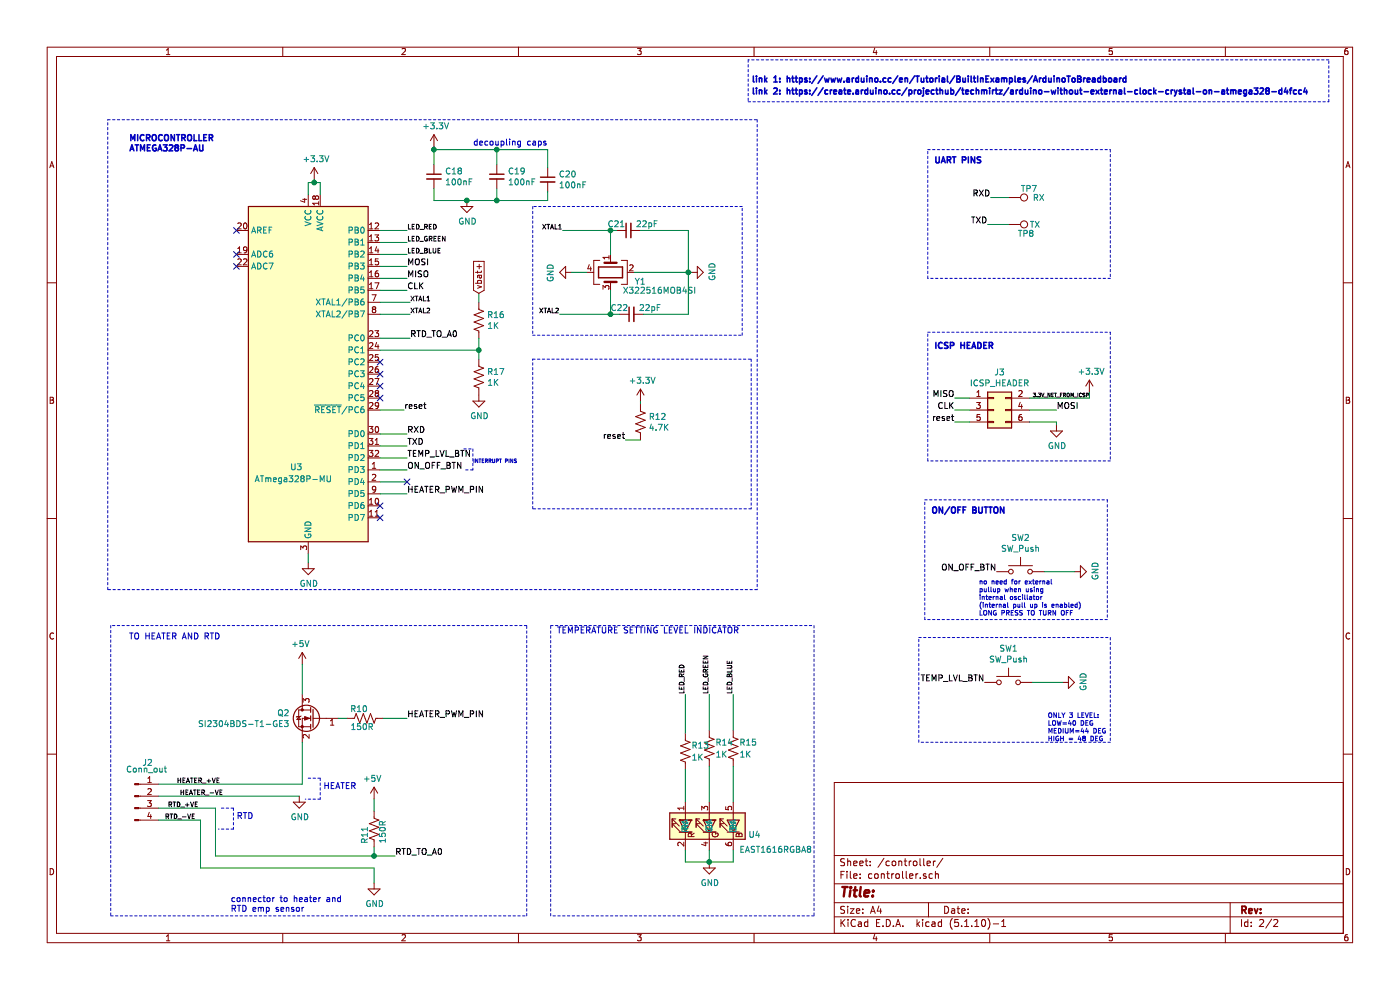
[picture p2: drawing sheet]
EESchema Schematic File Version 4
EELAYER 30 0
EELAYER END
$Descr A4 11693 8268
encoding utf-8
Sheet 2 2
Title ""
Date ""
Rev ""
Comp ""
Comment1 ""
Comment2 ""
Comment3 ""
Comment4 ""
$EndDescr
$Comp
L Device:C_Small C18
U 1 1
P 3625 1475
F 0 "C18" H 3717 1521 50  0000 L CNN
F 1 "100nF" H 3717 1430 50  0000 L CNN
F 2 "Capacitor_SMD:C_0402_1005Metric" H 3625 1475 50  0001 C CNN
F 3 "~" H 3625 1475 50  0001 C CNN
	1    3625 1475
	1    0    0    -1  
$EndComp
$Comp
L Device:C_Small C19
U 1 1
P 4150 1475
F 0 "C19" H 4242 1521 50  0000 L CNN
F 1 "100nF" H 4242 1430 50  0000 L CNN
F 2 "Capacitor_SMD:C_0402_1005Metric" H 4150 1475 50  0001 C CNN
F 3 "~" H 4150 1475 50  0001 C CNN
	1    4150 1475
	1    0    0    -1  
$EndComp
Wire Wire Line
	4150 1250 4150 1375
Wire Wire Line
	3625 1575 3625 1675
Wire Wire Line
	3625 1675 3900 1675
Wire Wire Line
	4150 1675 4150 1575
$Comp
L mini-torch-with-clock-rescue:GND-OLIMEX_Power #PWR042
U 1 1
P 3900 1675
F 0 "#PWR042" H 3900 1425 50  0001 C CNN
F 1 "GND" H 3905 1502 50  0000 C CNN
F 2 "" H 3900 1675 60  0000 C CNN
F 3 "" H 3900 1675 60  0000 C CNN
	1    3900 1675
	1    0    0    -1  
$EndComp
Wire Wire Line
	3900 1675 4150 1675
Wire Wire Line
	2575 1525 2575 1625
Wire Wire Line
	2675 1525 2675 1625
Text Notes 3950 1225 0    50   ~ 0
decoupling caps
$Comp
L mini-torch-with-clock-rescue:GND-OLIMEX_Power #PWR037
U 1 1
P 2575 4700
F 0 "#PWR037" H 2575 4450 50  0001 C CNN
F 1 "GND" H 2580 4527 50  0000 C CNN
F 2 "" H 2575 4700 60  0000 C CNN
F 3 "" H 2575 4700 60  0000 C CNN
	1    2575 4700
	1    0    0    -1  
$EndComp
Wire Wire Line
	2575 4700 2575 4625
NoConn ~ 1975 1925
NoConn ~ 1975 2125
NoConn ~ 1975 2225
Wire Wire Line
	3175 3425 3375 3425
Text Label 3375 3425 0    50   ~ 0
reset
Text Label 5225 3675 2    50   ~ 0
reset
$Comp
L mini-torch-with-clock-rescue:GND-OLIMEX_Power #PWR049
U 1 1
P 8975 4775
F 0 "#PWR049" H 8975 4525 50  0001 C CNN
F 1 "GND" H 8980 4602 50  0000 C CNN
F 2 "" H 8975 4775 60  0000 C CNN
F 3 "" H 8975 4775 60  0000 C CNN
	1    8975 4775
	0    -1   -1   0   
$EndComp
Text Notes 8175 5150 0    39   ~ 0
no need for external \npullup when using \ninternal oscillator\n(internal pull up is enabled)\nLONG PRESS TO TURN OFF
Text Notes 7775 4300 0    50   ~ 10
ON/OFF BUTTON
Connection ~ 3900 1675
Wire Wire Line
	3175 2325 3400 2325
Wire Wire Line
	3175 2225 3400 2225
Text Label 3400 2225 0    50   ~ 0
MOSI
Text Label 3400 2325 0    50   ~ 0
MISO
Wire Wire Line
	3175 2425 3400 2425
Text Label 3400 2425 0    50   ~ 0
CLK
Text Label 3400 3625 0    50   ~ 0
RXD
Text Label 3400 3725 0    50   ~ 0
TXD
Wire Wire Line
	3175 3725 3400 3725
Wire Wire Line
	3400 3625 3175 3625
Text Label 8275 1650 2    50   ~ 0
RXD
Text Label 8250 1875 2    50   ~ 0
TXD
Wire Wire Line
	8425 1650 8275 1650
Wire Wire Line
	8425 1875 8250 1875
Wire Notes Line
	3875 3750 3950 3750
Text Label 8325 4775 2    50   ~ 0
ON_OFF_BTN
Wire Notes Line
	7750 1250 9275 1250
Wire Notes Line
	9275 1250 9275 2325
Wire Notes Line
	9275 2325 7750 2325
Wire Notes Line
	7750 2325 7750 1250
Wire Notes Line
	9250 5175 7725 5175
NoConn ~ 3175 3025
NoConn ~ 3175 3125
Text Notes 1075 1275 0    50   ~ 10
MICROCONTROLLER\nATMEGA328P-AU
Text Notes 7800 1375 0    50   ~ 10
UART PINS
Wire Wire Line
	8725 4775 8975 4775
$Comp
L Switch:SW_Push SW2
U 1 1
P 8525 4775
F 0 "SW2" H 8525 5060 50  0000 C CNN
F 1 "SW_Push" H 8525 4969 50  0000 C CNN
F 2 "greencharge-footprints:SKRPACE010" H 8525 4975 50  0001 C CNN
F 3 "~" H 8525 4975 50  0001 C CNN
	1    8525 4775
	1    0    0    -1  
$EndComp
Wire Notes Line
	900  4925 900  1000
Wire Notes Line
	6325 4925 900  4925
Wire Notes Line
	7725 5175 7725 4175
Wire Notes Line
	9250 4175 9250 5175
Wire Notes Line
	7725 4175 9250 4175
Wire Notes Line
	7750 2775 9275 2775
$Comp
L Connector_Generic:Conn_02x03_Odd_Even J3
U 1 1
P 8300 3425
F 0 "J3" H 8350 3742 50  0000 C CNN
F 1 "ICSP_HEADER" H 8350 3651 50  0000 C CNN
F 2 "Connector_PinHeader_2.54mm:PinHeader_2x03_P2.54mm_Vertical" H 8300 3425 50  0001 C CNN
F 3 "~" H 8300 3425 50  0001 C CNN
	1    8300 3425
	1    0    0    -1  
$EndComp
Text Notes 7800 2925 0    50   ~ 10
ICSP HEADER
Text Label 7975 3525 2    50   ~ 0
reset
Text Label 8825 3425 0    50   ~ 0
MOSI
Text Label 7975 3325 2    50   ~ 0
MISO
Text Label 7975 3425 2    50   ~ 0
CLK
Wire Wire Line
	9100 3325 9100 3275
$Comp
L mini-torch-with-clock-rescue:GND-OLIMEX_Power #PWR047
U 1 1
P 8825 3550
F 0 "#PWR047" H 8825 3300 50  0001 C CNN
F 1 "GND" H 8830 3377 50  0000 C CNN
F 2 "" H 8825 3550 60  0000 C CNN
F 3 "" H 8825 3550 60  0000 C CNN
	1    8825 3550
	1    0    0    -1  
$EndComp
Wire Wire Line
	8600 3525 8825 3525
Wire Wire Line
	8825 3525 8825 3550
Wire Wire Line
	8825 3425 8600 3425
Wire Wire Line
	8100 3325 7975 3325
Wire Wire Line
	8100 3425 7975 3425
Wire Wire Line
	8100 3525 7975 3525
Wire Notes Line
	7750 3850 7750 2775
Wire Notes Line
	9275 3850 7750 3850
Wire Notes Line
	9275 2775 9275 3850
$Comp
L Device:Crystal_GND24 Y1
U 1 1
P 5100 2275
F 0 "Y1" V 5175 2475 50  0000 L CNN
F 1 "X322516MOB4SI" V 5250 2375 50  0000 L CNN
F 2 "Crystal:Crystal_SMD_EuroQuartz_MT-4Pin_3.2x2.5mm" H 5100 2275 50  0001 C CNN
F 3 "~" H 5100 2275 50  0001 C CNN
	1    5100 2275
	0    1    1    0   
$EndComp
$Comp
L mini-torch-with-clock-rescue:GND-OLIMEX_Power #PWR043
U 1 1
P 4775 2275
F 0 "#PWR043" H 4775 2025 50  0001 C CNN
F 1 "GND" H 4780 2102 50  0000 C CNN
F 2 "" H 4775 2275 60  0000 C CNN
F 3 "" H 4775 2275 60  0000 C CNN
	1    4775 2275
	0    1    1    0   
$EndComp
$Comp
L mini-torch-with-clock-rescue:GND-OLIMEX_Power #PWR045
U 1 1
P 5775 2275
F 0 "#PWR045" H 5775 2025 50  0001 C CNN
F 1 "GND" H 5780 2102 50  0000 C CNN
F 2 "" H 5775 2275 60  0000 C CNN
F 3 "" H 5775 2275 60  0000 C CNN
	1    5775 2275
	0    -1   -1   0   
$EndComp
Wire Wire Line
	5775 2275 5750 2275
Wire Wire Line
	4900 2275 4775 2275
$Comp
L Device:C_Small C21
U 1 1
P 5250 1925
F 0 "C21" V 5300 1950 50  0000 L CNN
F 1 "22pF" V 5300 1675 50  0000 L CNN
F 2 "Capacitor_SMD:C_0402_1005Metric" H 5250 1925 50  0001 C CNN
F 3 "~" H 5250 1925 50  0001 C CNN
	1    5250 1925
	0    -1   -1   0   
$EndComp
$Comp
L Device:C_Small C22
U 1 1
P 5275 2625
F 0 "C22" V 5325 2650 50  0000 L CNN
F 1 "22pF" V 5325 2375 50  0000 L CNN
F 2 "Capacitor_SMD:C_0402_1005Metric" H 5275 2625 50  0001 C CNN
F 3 "~" H 5275 2625 50  0001 C CNN
	1    5275 2625
	0    -1   -1   0   
$EndComp
Wire Wire Line
	5150 1925 5100 1925
Wire Wire Line
	5100 1925 5100 2125
Wire Wire Line
	5100 2425 5100 2625
Wire Wire Line
	5100 2625 5175 2625
Wire Wire Line
	5750 2625 5750 2275
Wire Wire Line
	5375 2625 5750 2625
Connection ~ 5750 2275
Wire Wire Line
	5750 2275 5300 2275
Wire Wire Line
	5750 1925 5750 2275
Wire Wire Line
	5350 1925 5750 1925
Wire Wire Line
	5100 1925 4700 1925
Connection ~ 5100 1925
Wire Wire Line
	5100 2625 4675 2625
Connection ~ 5100 2625
Text Label 3425 2525 0    39   ~ 0
XTAL1
Text Label 3425 2625 0    39   ~ 0
XTAL2
Wire Wire Line
	3425 2525 3175 2525
Wire Wire Line
	3175 2625 3425 2625
Text Label 4700 1925 2    39   ~ 0
XTAL1
Text Label 4675 2625 2    39   ~ 0
XTAL2
Wire Notes Line
	4450 1725 4450 2800
Wire Notes Line
	4450 2800 6200 2800
Wire Notes Line
	6200 2800 6200 1725
Wire Notes Line
	6200 1725 4450 1725
Wire Notes Line
	4450 3000 6275 3000
Wire Notes Line
	6275 3000 6275 4250
Wire Notes Line
	6275 4250 4450 4250
Wire Notes Line
	4450 4250 4450 3000
$Comp
L Device:R_US R12
U 1 1
P 5350 3525
F 0 "R12" H 5418 3571 50  0000 L CNN
F 1 "4.7K" H 5418 3480 50  0000 L CNN
F 2 "Resistor_SMD:R_0402_1005Metric" V 5390 3515 50  0001 C CNN
F 3 "~" H 5350 3525 50  0001 C CNN
	1    5350 3525
	1    0    0    -1  
$EndComp
Wire Wire Line
	5350 3675 5225 3675
$Comp
L Connector:TestPoint TP7
U 1 1
P 8425 1650
F 0 "TP7" V 8350 1750 50  0000 L CNN
F 1 "RX" V 8425 1850 50  0000 L CNN
F 2 "TestPoint:TestPoint_Pad_D1.0mm" H 8625 1650 50  0001 C CNN
F 3 "~" H 8625 1650 50  0001 C CNN
	1    8425 1650
	0    1    1    0   
$EndComp
$Comp
L Connector:TestPoint TP8
U 1 1
P 8425 1875
F 0 "TP8" V 8500 1950 50  0000 L CNN
F 1 "TX" V 8425 2050 50  0000 L CNN
F 2 "TestPoint:TestPoint_Pad_D1.0mm" H 8625 1875 50  0001 C CNN
F 3 "~" H 8625 1875 50  0001 C CNN
	1    8425 1875
	0    1    1    0   
$EndComp
Text Label 3400 1925 0    39   ~ 0
LED_RED
Text Label 3400 2025 0    39   ~ 0
LED_GREEN
Wire Wire Line
	3400 1925 3175 1925
Text Label 3400 3925 0    50   ~ 0
ON_OFF_BTN
Wire Wire Line
	3175 3925 3400 3925
Wire Wire Line
	3175 2025 3400 2025
$Comp
L mini-torch-with-clock-rescue:GND-OLIMEX_Power #PWR048
U 1 1
P 8875 5700
F 0 "#PWR048" H 8875 5450 50  0001 C CNN
F 1 "GND" H 8880 5527 50  0000 C CNN
F 2 "" H 8875 5700 60  0000 C CNN
F 3 "" H 8875 5700 60  0000 C CNN
	1    8875 5700
	0    -1   -1   0   
$EndComp
Text Label 8225 5700 2    50   ~ 0
TEMP_LVL_BTN
Wire Wire Line
	8625 5700 8875 5700
$Comp
L Switch:SW_Push SW1
U 1 1
P 8425 5700
F 0 "SW1" H 8425 5985 50  0000 C CNN
F 1 "SW_Push" H 8425 5894 50  0000 C CNN
F 2 "greencharge-footprints:SKRPACE010" H 8425 5900 50  0001 C CNN
F 3 "~" H 8425 5900 50  0001 C CNN
	1    8425 5700
	1    0    0    -1  
$EndComp
Wire Wire Line
	3175 3825 3400 3825
Wire Wire Line
	3175 4025 3400 4025
Text Label 3400 3825 0    50   ~ 0
TEMP_LVL_BTN
Text Notes 3950 3875 0    30   ~ 0
INTERRUPT PINS\n
Wire Notes Line
	3950 3925 3875 3925
Wire Notes Line
	3950 3750 3950 3925
Wire Notes Line
	7675 5325 9275 5325
Wire Notes Line
	9275 5325 9275 6200
Wire Notes Line
	9275 6200 7675 6200
Wire Notes Line
	7675 6200 7675 5325
$Comp
L mini-torch-with-clock-rescue:ATmega328P-MU-MCU_Microchip_ATmega U3
U 1 1
P 2575 3125
F 0 "U3" H 2475 2350 50  0000 C CNN
F 1 "ATmega328P-MU" H 2450 2250 50  0000 C CNN
F 2 "Package_DFN_QFN:QFN-32-1EP_5x5mm_P0.5mm_EP3.1x3.1mm" H 2575 3125 50  0001 C CIN
F 3 "http://ww1.microchip.com/downloads/en/DeviceDoc/ATmega328_P%20AVR%20MCU%20with%20picoPower%20Technology%20Data%20Sheet%2040001984A.pdf" H 2575 3125 50  0001 C CNN
	1    2575 3125
	1    0    0    -1  
$EndComp
Text Label 8625 3325 0    30   ~ 0
3.3V_NET_FROM_ICSP
Wire Wire Line
	8600 3325 9100 3325
$Comp
L Device:C_Small C20
U 1 1
P 4575 1500
F 0 "C20" H 4667 1546 50  0000 L CNN
F 1 "100nF" H 4667 1455 50  0000 L CNN
F 2 "Capacitor_SMD:C_0402_1005Metric" H 4575 1500 50  0001 C CNN
F 3 "~" H 4575 1500 50  0001 C CNN
	1    4575 1500
	1    0    0    -1  
$EndComp
Wire Wire Line
	4575 1250 4575 1400
Wire Wire Line
	4575 1675 4150 1675
Wire Wire Line
	4575 1600 4575 1675
Connection ~ 4150 1250
Wire Wire Line
	4150 1250 4575 1250
Connection ~ 4150 1675
Text Notes 8750 6200 0    39   ~ 0
ONLY 3 LEVEL:\nLOW=40 DEG\nMEDIUM=44 DEG\nHIGH = 48 DEG
Text Label 3400 2125 0    39   ~ 0
LED_BLUE
Wire Wire Line
	3175 2125 3400 2125
Text Label 5725 5800 1    39   ~ 0
LED_RED
Text Label 5925 5800 1    39   ~ 0
LED_GREEN
Wire Wire Line
	5925 6700 5925 6400
Text Label 6125 5800 1    39   ~ 0
LED_BLUE
Wire Wire Line
	6125 6700 6125 6400
Wire Wire Line
	5725 6425 5725 6700
Wire Wire Line
	5725 5800 5725 6125
$Comp
L Device:R_US R13
U 1 1
P 5725 6275
F 0 "R13" H 5775 6325 50  0000 L CNN
F 1 "1K" H 5775 6225 50  0000 L CNN
F 2 "Resistor_SMD:R_0402_1005Metric" V 5765 6265 50  0001 C CNN
F 3 "~" H 5725 6275 50  0001 C CNN
	1    5725 6275
	1    0    0    -1  
$EndComp
$Comp
L Device:R_US R14
U 1 1
P 5925 6250
F 0 "R14" H 5975 6300 50  0000 L CNN
F 1 "1K" H 5975 6200 50  0000 L CNN
F 2 "Resistor_SMD:R_0402_1005Metric" V 5965 6240 50  0001 C CNN
F 3 "~" H 5925 6250 50  0001 C CNN
	1    5925 6250
	1    0    0    -1  
$EndComp
Wire Wire Line
	5925 6100 5925 5800
$Comp
L Device:R_US R15
U 1 1
P 6125 6250
F 0 "R15" H 6175 6300 50  0000 L CNN
F 1 "1K" H 6175 6200 50  0000 L CNN
F 2 "Resistor_SMD:R_0402_1005Metric" V 6165 6240 50  0001 C CNN
F 3 "~" H 6125 6250 50  0001 C CNN
	1    6125 6250
	1    0    0    -1  
$EndComp
Wire Wire Line
	6125 6100 6125 5800
$Comp
L mini-torch-with-clock-rescue:GND-OLIMEX_Power #PWR046
U 1 1
P 5925 7200
F 0 "#PWR046" H 5925 6950 50  0001 C CNN
F 1 "GND" H 5930 7027 50  0000 C CNN
F 2 "" H 5925 7200 60  0000 C CNN
F 3 "" H 5925 7200 60  0000 C CNN
	1    5925 7200
	1    0    0    -1  
$EndComp
Wire Wire Line
	5925 7200 5725 7200
Wire Wire Line
	5725 7200 5725 7100
Wire Wire Line
	5925 7200 5925 7100
Connection ~ 5925 7200
Wire Wire Line
	5925 7200 6125 7200
Wire Wire Line
	6125 7200 6125 7100
$Comp
L GCL_Integrated-Circuits:EAST1616RGBA8 U4
U 1 1
P 5475 6900
F 0 "U4" V 5400 6125 50  0000 R CNN
F 1 "EAST1616RGBA8" V 5275 6200 50  0000 R CNN
F 2 "greencharge-footprints:EAST1616RGBA8" H 5475 6900 50  0001 C CNN
F 3 "" H 5475 6900 50  0001 C CNN
	1    5475 6900
	0    -1   -1   0   
$EndComp
NoConn ~ 3175 3325
NoConn ~ 3175 3225
Wire Notes Line
	6800 5225 6800 7650
Wire Notes Line
	6800 7650 4600 7650
Wire Notes Line
	4600 7650 4600 5225
Wire Notes Line
	4600 5225 6800 5225
Text Notes 4650 5300 0    50   ~ 0
TEMPERATURE SETTING LEVEL INDICATOR
$Comp
L Device:Q_NMOS_GSD Q2
U 1 1
P 2625 6000
F 0 "Q2" H 2830 6046 50  0000 L CNN
F 1 "SI2304BDS-T1-GE3" H 2830 5955 50  0000 L CNN
F 2 "Package_TO_SOT_SMD:SOT-23" H 2825 6100 50  0001 C CNN
F 3 "~" H 2625 6000 50  0001 C CNN
	1    2625 6000
	-1   0    0    -1  
$EndComp
$Comp
L power:+5V #PWR?
U 1 1
P 2525 5550
AR Path="/61E24404" Ref="#PWR?"  Part="1" 
AR Path="/61D861AC/61E24404" Ref="#PWR036"  Part="1" 
F 0 "#PWR036" H 2525 5400 50  0001 C CNN
F 1 "+5V" H 2540 5723 50  0000 C CNN
F 2 "" H 2525 5550 50  0001 C CNN
F 3 "" H 2525 5550 50  0001 C CNN
	1    2525 5550
	-1   0    0    -1  
$EndComp
Wire Wire Line
	2525 5550 2525 5800
Wire Wire Line
	2525 6200 2525 6550
$Comp
L Connector:Conn_01x04_Male J2
U 1 1
P 1125 6650
F 0 "J2" H 1233 6931 50  0000 C CNN
F 1 "Conn_out" H 1225 6875 50  0000 C CNN
F 2 "Connector_JST:JST_XH_B4B-XH-A_1x04_P2.50mm_Vertical" H 1125 6650 50  0001 C CNN
F 3 "~" H 1125 6650 50  0001 C CNN
F 4 "S4B-XH-SM4-TB(LF)(SN)" H 1125 6650 50  0001 C CNN "MPN"
	1    1125 6650
	1    0    0    -1  
$EndComp
Wire Wire Line
	1325 6550 2525 6550
$Comp
L mini-torch-with-clock-rescue:GND-OLIMEX_Power #PWR035
U 1 1
P 2500 6650
F 0 "#PWR035" H 2500 6400 50  0001 C CNN
F 1 "GND" H 2505 6477 50  0000 C CNN
F 2 "" H 2500 6650 60  0000 C CNN
F 3 "" H 2500 6650 60  0000 C CNN
	1    2500 6650
	1    0    0    -1  
$EndComp
Wire Wire Line
	1325 6650 2500 6650
Wire Notes Line
	2575 6500 2675 6500
Wire Notes Line
	2675 6500 2675 6675
Wire Notes Line
	2675 6675 2550 6675
Wire Wire Line
	2825 6000 2900 6000
$Comp
L Device:R_US R10
U 1 1
P 3050 6000
F 0 "R10" V 3125 5975 50  0000 L CNN
F 1 "150R" V 2975 5925 50  0000 L CNN
F 2 "Resistor_SMD:R_0402_1005Metric" V 3090 5990 50  0001 C CNN
F 3 "~" H 3050 6000 50  0001 C CNN
	1    3050 6000
	0    -1   -1   0   
$EndComp
Wire Wire Line
	3200 6000 3400 6000
Text Label 3400 6000 0    50   ~ 0
HEATER_PWM_PIN
Text Label 3400 4125 0    50   ~ 0
HEATER_PWM_PIN
Wire Wire Line
	3400 4125 3175 4125
Text Notes 2700 6600 0    50   ~ 0
HEATER
Text Notes 1925 7625 0    50   ~ 0
connector to heater and \nRTD emp sensor
Text Notes 1075 5350 0    50   ~ 0
TO HEATER AND RTD
$Comp
L Device:R_US R11
U 1 1
P 3125 6925
F 0 "R11" V 3200 6900 50  0000 L CNN
F 1 "150R" V 3050 6850 50  0000 L CNN
F 2 "Resistor_SMD:R_0402_1005Metric" V 3165 6915 50  0001 C CNN
F 3 "~" H 3125 6925 50  0001 C CNN
	1    3125 6925
	-1   0    0    1   
$EndComp
$Comp
L power:+5V #PWR?
U 1 1
P 3125 6675
AR Path="/61E648F0" Ref="#PWR?"  Part="1" 
AR Path="/61D861AC/61E648F0" Ref="#PWR039"  Part="1" 
F 0 "#PWR039" H 3125 6525 50  0001 C CNN
F 1 "+5V" H 3140 6848 50  0000 C CNN
F 2 "" H 3125 6675 50  0001 C CNN
F 3 "" H 3125 6675 50  0001 C CNN
	1    3125 6675
	-1   0    0    -1  
$EndComp
Wire Wire Line
	3125 6775 3125 6675
Wire Wire Line
	3125 7075 3125 7150
Wire Wire Line
	3125 7150 1800 7150
Wire Wire Line
	1800 7150 1800 6750
Wire Wire Line
	1325 6750 1800 6750
Wire Wire Line
	1675 6850 1675 7250
Wire Wire Line
	1675 7250 3125 7250
Wire Wire Line
	3125 7250 3125 7375
Wire Wire Line
	1325 6850 1675 6850
$Comp
L mini-torch-with-clock-rescue:GND-OLIMEX_Power #PWR040
U 1 1
P 3125 7375
F 0 "#PWR040" H 3125 7125 50  0001 C CNN
F 1 "GND" H 3130 7202 50  0000 C CNN
F 2 "" H 3125 7375 60  0000 C CNN
F 3 "" H 3125 7375 60  0000 C CNN
	1    3125 7375
	1    0    0    -1  
$EndComp
Wire Notes Line
	1850 6750 1950 6750
Wire Notes Line
	1950 6750 1950 6925
Wire Notes Line
	1950 6925 1825 6925
Text Notes 1975 6850 0    50   ~ 0
RTD
Wire Wire Line
	3125 7150 3300 7150
Connection ~ 3125 7150
Text Label 3300 7150 0    50   ~ 0
RTD_TO_A0
Text Label 3425 2825 0    50   ~ 0
RTD_TO_A0
Wire Wire Line
	3175 2825 3425 2825
Wire Notes Line
	925  5225 925  7650
Wire Notes Line
	4400 7650 4400 5225
Wire Notes Line
	4400 5225 925  5225
Wire Notes Line
	925  7650 4400 7650
Text Label 1475 6550 0    39   ~ 0
HEATER_+VE
Text Label 1500 6650 0    39   ~ 0
HEATER_-VE
Text Label 1375 6850 0    39   ~ 0
RTD_-VE
Text Label 1400 6750 0    39   ~ 0
RTD_+VE
Wire Notes Line
	6325 1000 6325 4925
Wire Notes Line
	900  1000 6325 1000
Wire Notes Line
	6250 500  6250 850 
Wire Notes Line
	11100 500  6250 500 
Wire Notes Line
	11100 850  11100 500 
Wire Notes Line
	6250 850  11100 850 
Text Notes 6275 800  0    50   ~ 10
link 2: https://create.arduino.cc/projecthub/techmirtz/arduino-without-external-clock-crystal-on-atmega328-d4fcc4
Text Notes 6275 700  0    50   ~ 10
link 1: https://www.arduino.cc/en/Tutorial/BuiltInExamples/ArduinoToBreadboard
NoConn ~ 3175 4325
NoConn ~ 3175 4225
NoConn ~ 3400 4025
Text GLabel 4000 2450 1    50   Input ~ 0
vbat+
$Comp
L Device:R_US R16
U 1 1
P 4000 2675
F 0 "R16" H 4068 2721 50  0000 L CNN
F 1 "1K" H 4068 2630 50  0000 L CNN
F 2 "Resistor_SMD:R_0402_1005Metric" V 4040 2665 50  0001 C CNN
F 3 "~" H 4000 2675 50  0001 C CNN
	1    4000 2675
	1    0    0    -1  
$EndComp
$Comp
L Device:R_US R17
U 1 1
P 4000 3150
F 0 "R17" H 4068 3196 50  0000 L CNN
F 1 "1K" H 4068 3105 50  0000 L CNN
F 2 "Resistor_SMD:R_0402_1005Metric" V 4040 3140 50  0001 C CNN
F 3 "~" H 4000 3150 50  0001 C CNN
	1    4000 3150
	1    0    0    -1  
$EndComp
Wire Wire Line
	4000 2925 4000 3000
Wire Wire Line
	3175 2925 4000 2925
Wire Wire Line
	4000 2825 4000 2925
Connection ~ 4000 2925
Wire Wire Line
	4000 2450 4000 2525
$Comp
L mini-torch-with-clock-rescue:GND-OLIMEX_Power #PWR053
U 1 1
P 4000 3300
F 0 "#PWR053" H 4000 3050 50  0001 C CNN
F 1 "GND" H 4005 3127 50  0000 C CNN
F 2 "" H 4000 3300 60  0000 C CNN
F 3 "" H 4000 3300 60  0000 C CNN
	1    4000 3300
	1    0    0    -1  
$EndComp
Wire Wire Line
	2575 1525 2625 1525
$Comp
L OLIMEX_Power:+3.3V #PWR?
U 1 1
P 2625 1500
AR Path="/6212A1A2" Ref="#PWR?"  Part="1" 
AR Path="/61D861AC/6212A1A2" Ref="#PWR0101"  Part="1" 
F 0 "#PWR0101" H 2625 1350 50  0001 C CNN
F 1 "+3.3V" H 2640 1673 50  0000 C CNN
F 2 "" H 2625 1500 60  0000 C CNN
F 3 "" H 2625 1500 60  0000 C CNN
	1    2625 1500
	1    0    0    -1  
$EndComp
Wire Wire Line
	2625 1500 2625 1525
Connection ~ 2625 1525
Wire Wire Line
	2625 1525 2675 1525
Wire Wire Line
	3625 1250 4150 1250
$Comp
L OLIMEX_Power:+3.3V #PWR?
U 1 1
P 3625 1225
AR Path="/62134AC8" Ref="#PWR?"  Part="1" 
AR Path="/61D861AC/62134AC8" Ref="#PWR0102"  Part="1" 
F 0 "#PWR0102" H 3625 1075 50  0001 C CNN
F 1 "+3.3V" H 3640 1398 50  0000 C CNN
F 2 "" H 3625 1225 60  0000 C CNN
F 3 "" H 3625 1225 60  0000 C CNN
	1    3625 1225
	1    0    0    -1  
$EndComp
Wire Wire Line
	3625 1225 3625 1250
Connection ~ 3625 1250
Wire Wire Line
	3625 1250 3625 1375
$Comp
L OLIMEX_Power:+3.3V #PWR?
U 1 1
P 9100 3275
AR Path="/62141069" Ref="#PWR?"  Part="1" 
AR Path="/61D861AC/62141069" Ref="#PWR0103"  Part="1" 
F 0 "#PWR0103" H 9100 3125 50  0001 C CNN
F 1 "+3.3V" H 9115 3448 50  0000 C CNN
F 2 "" H 9100 3275 60  0000 C CNN
F 3 "" H 9100 3275 60  0000 C CNN
	1    9100 3275
	1    0    0    -1  
$EndComp
$Comp
L OLIMEX_Power:+3.3V #PWR?
U 1 1
P 5350 3350
AR Path="/62150B03" Ref="#PWR?"  Part="1" 
AR Path="/61D861AC/62150B03" Ref="#PWR0104"  Part="1" 
F 0 "#PWR0104" H 5350 3200 50  0001 C CNN
F 1 "+3.3V" H 5365 3523 50  0000 C CNN
F 2 "" H 5350 3350 60  0000 C CNN
F 3 "" H 5350 3350 60  0000 C CNN
	1    5350 3350
	1    0    0    -1  
$EndComp
Wire Wire Line
	5350 3375 5350 3350
$EndSCHEMATC
